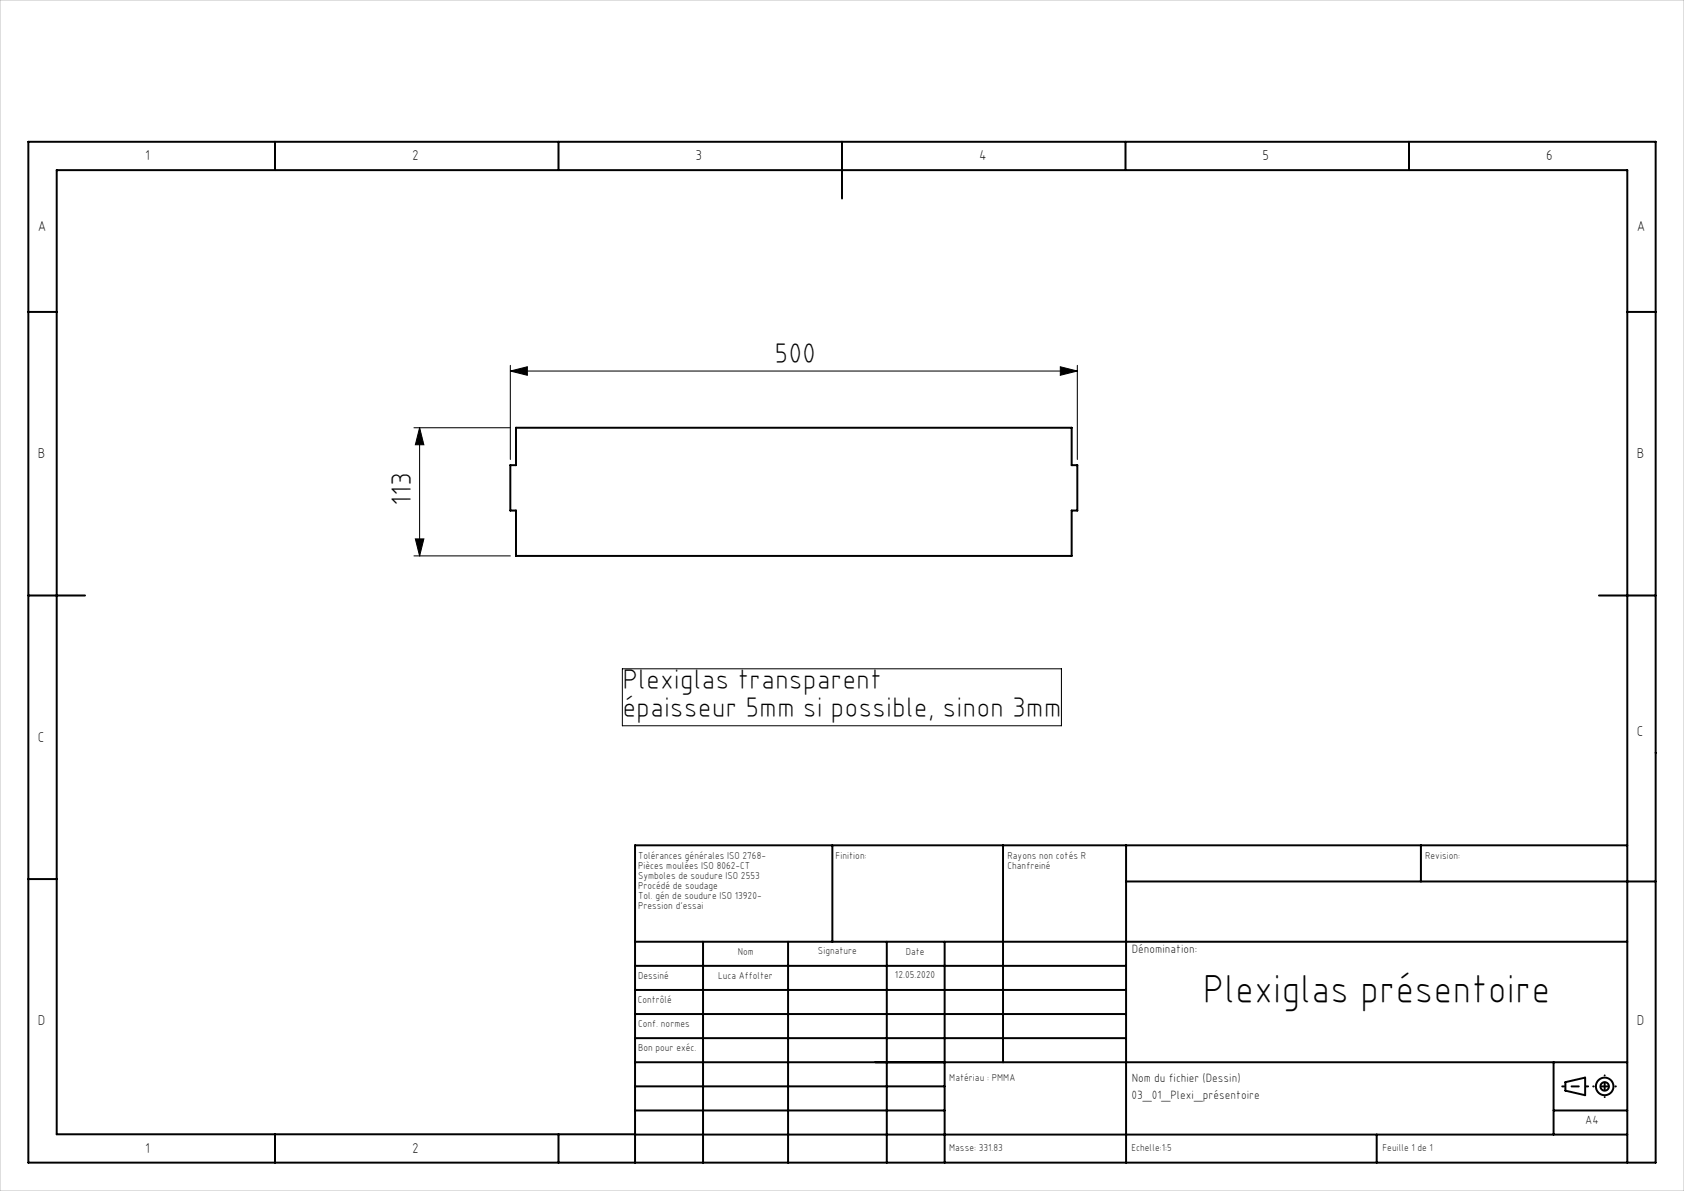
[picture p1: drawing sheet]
<svg xmlns="http://www.w3.org/2000/svg" width="297mm" height="210mm" viewBox="0 0 297 210" stroke-linecap="round" stroke-linejoin="round" font-family="sans-serif">
<g fill="none" stroke="#000" stroke-width=".35">
<path d="M5 25h287v180h-287zM48.5 25v5M98.5 25v5M148.5 25v10M198.5 25v5M248.5 25v5M5 55h5M287 55h5M91 75.4h98v6.6h1v8h-1v8h-98v-8h-1v-8h1zM5 105h10M282 105h10M5 155h5"/>
<path d="M146.8 149.1v17M176.9 149.1v38.2M198.6 155.4h93.4M198.6 149.1v55.9M250.6 149.1v6.3M287 149.1h-175v55.9M112 166.1h175M112 178.8h86.6M112 174.6h86.6M112 170.3h86.6M124 166.1v38.9M139 166.1v38.9"/>
<path d="M156.4 166.1v38.9M166.6 166.1v38.9M112 183.1h86.6M112 195.8h54.6M112 191.6h54.6M112 187.3h175M274 195.8h13M274 187.3v12.8M276.1 190.8l3.5-.8v3.1l-3.5-.8zM48.5 200v5M98.5 200v5M112 200h-102v-170h277v175"/>
<path d="M112 200.1h175M242.8 200.1v4.9"/>
<circle cx="283" cy="191.6" r="1.55"/>
<circle cx="283" cy="191.6" r=".75"/>
</g>
<path d="M73 75.4h17M74 75.4l.8 3h-1.5zM74 75.4v22.6M90 65.4l3-.7v1.5zM90 64.4v16.6M90 65.4h100M187 64.7l3 .7-3 .8zM190 64.4v16.6M73 98h17M73.3 95h1.5l-.8 3zM109.8 117.9h77.4v10.1h-77.4z" fill="none" stroke="#000" stroke-width=".18"/>
<path d="M275.5 191.6h4.6" fill="none" stroke="#000" stroke-width=".35" stroke-dasharray="30.5 1.3 1.3 1.3" stroke-dashoffset="30.1"/>
<path d="M283 189.6v3.8" fill="none" stroke="#000" stroke-width=".35" stroke-dasharray="30.5 1.3 1.3 1.3" stroke-dashoffset="30.5"/>
<path d="M285 191.6h-4" fill="none" stroke="#000" stroke-width=".35" stroke-dasharray="30.5 1.3 1.3 1.3" stroke-dashoffset="30.4"/>
<path d="M0 0h297v210h-297z" fill="none" stroke="#c0c0c0" stroke-width=".18"/>
<g fill="#000">
<path d="M74 75.4l.8 3h-1.5zM73.3 95h1.5l-.8 3z"/>
<path d="M90 65.4l3-.7v1.5zM187 64.7l3 .7-3 .8z"/>
</g>
<text font-size="7.1" x="212.1" y="176.8">Plexiglas présentoire</text>
<g font-size="5">
<text x="136.6" y="63.9">500</text>
<text x="72.5" y="89.2" transform="rotate(-90 72.5 89.2)">113</text>
<text x="109.8" y="121.4">Plexiglas transparent</text>
<text x="109.8" y="126.4">épaisseur 5mm si possible, sinon 3mm</text>
</g>
<g font-size="2.5">
<text x="25.6" y="28.2">1</text>
<text x="72.7" y="28.2">2</text>
<text x="122.7" y="28.2">3</text>
<text x="172.7" y="28.2">4</text>
<text x="222.7" y="28.2">5</text>
<text x="272.7" y="28.2">6</text>
<text x="6.7" y="40.7">A</text>
<text x="288.7" y="40.7">A</text>
<text x="6.7" y="80.7">B</text>
<text x="288.7" y="80.7">B</text>
<text x="6.7" y="130.7">C</text>
<text x="288.7" y="129.8">C</text>
<text x="6.7" y="180.7">D</text>
<text x="288.7" y="180.7">D</text>
<text x="25.6" y="203.2">1</text>
<text x="72.7" y="203.2">2</text>
</g>
<g font-size="2.1">
<text x="199.6" y="168.1">Dénomination:</text>
<text x="199.6" y="190.8">Nom du fichier (Dessin)</text>
<text x="199.6" y="193.8">03_01_Plexi_présentoire</text>
<text x="279.6" y="198.2">A4</text>
</g>
<g font-size="1.8">
<text x="112.5" y="151.5">Tolérances générales ISO 2768-</text>
<text x="112.5" y="153.3">Pièces moulées ISO 8062-CT</text>
<text x="112.5" y="155">Symboles de soudure ISO 2553</text>
<text x="147.4" y="151.5">Finition:</text>
<text x="177.7" y="151.5">Rayons non cotés R</text>
<text x="177.7" y="153.3">Chanfreiné</text>
<text x="251.4" y="151.5">Revision:</text>
<text x="112.5" y="156.8">Procédé de soudage</text>
<text x="112.5" y="158.6">Tol. gén de soudure ISO 13920-</text>
<text x="112.5" y="160.3">Pression d'essai</text>
<text x="112.5" y="172.6">Dessiné</text>
<text x="126.7" y="172.6">Luca Affolter</text>
<text x="130.1" y="168.3">Nom</text>
<text x="144.3" y="168.3">Signature</text>
<text x="157.8" y="172.5">12.05.2020</text>
<text x="159.8" y="168.3">Date</text>
<text x="112.5" y="176.8">Contrôlé</text>
<text x="112.5" y="185.3">Bon pour exéc.</text>
<text x="112.5" y="181.1">Conf. normes</text>
<text x="167.4" y="190.6">Matériau : PMMA</text>
<text x="167.4" y="202.9">Masse: 331.83</text>
<text x="199.6" y="202.9">Echelle:1:5</text>
<text x="243.8" y="202.9">Feuille 1 de 1</text>
</g>
</svg>
